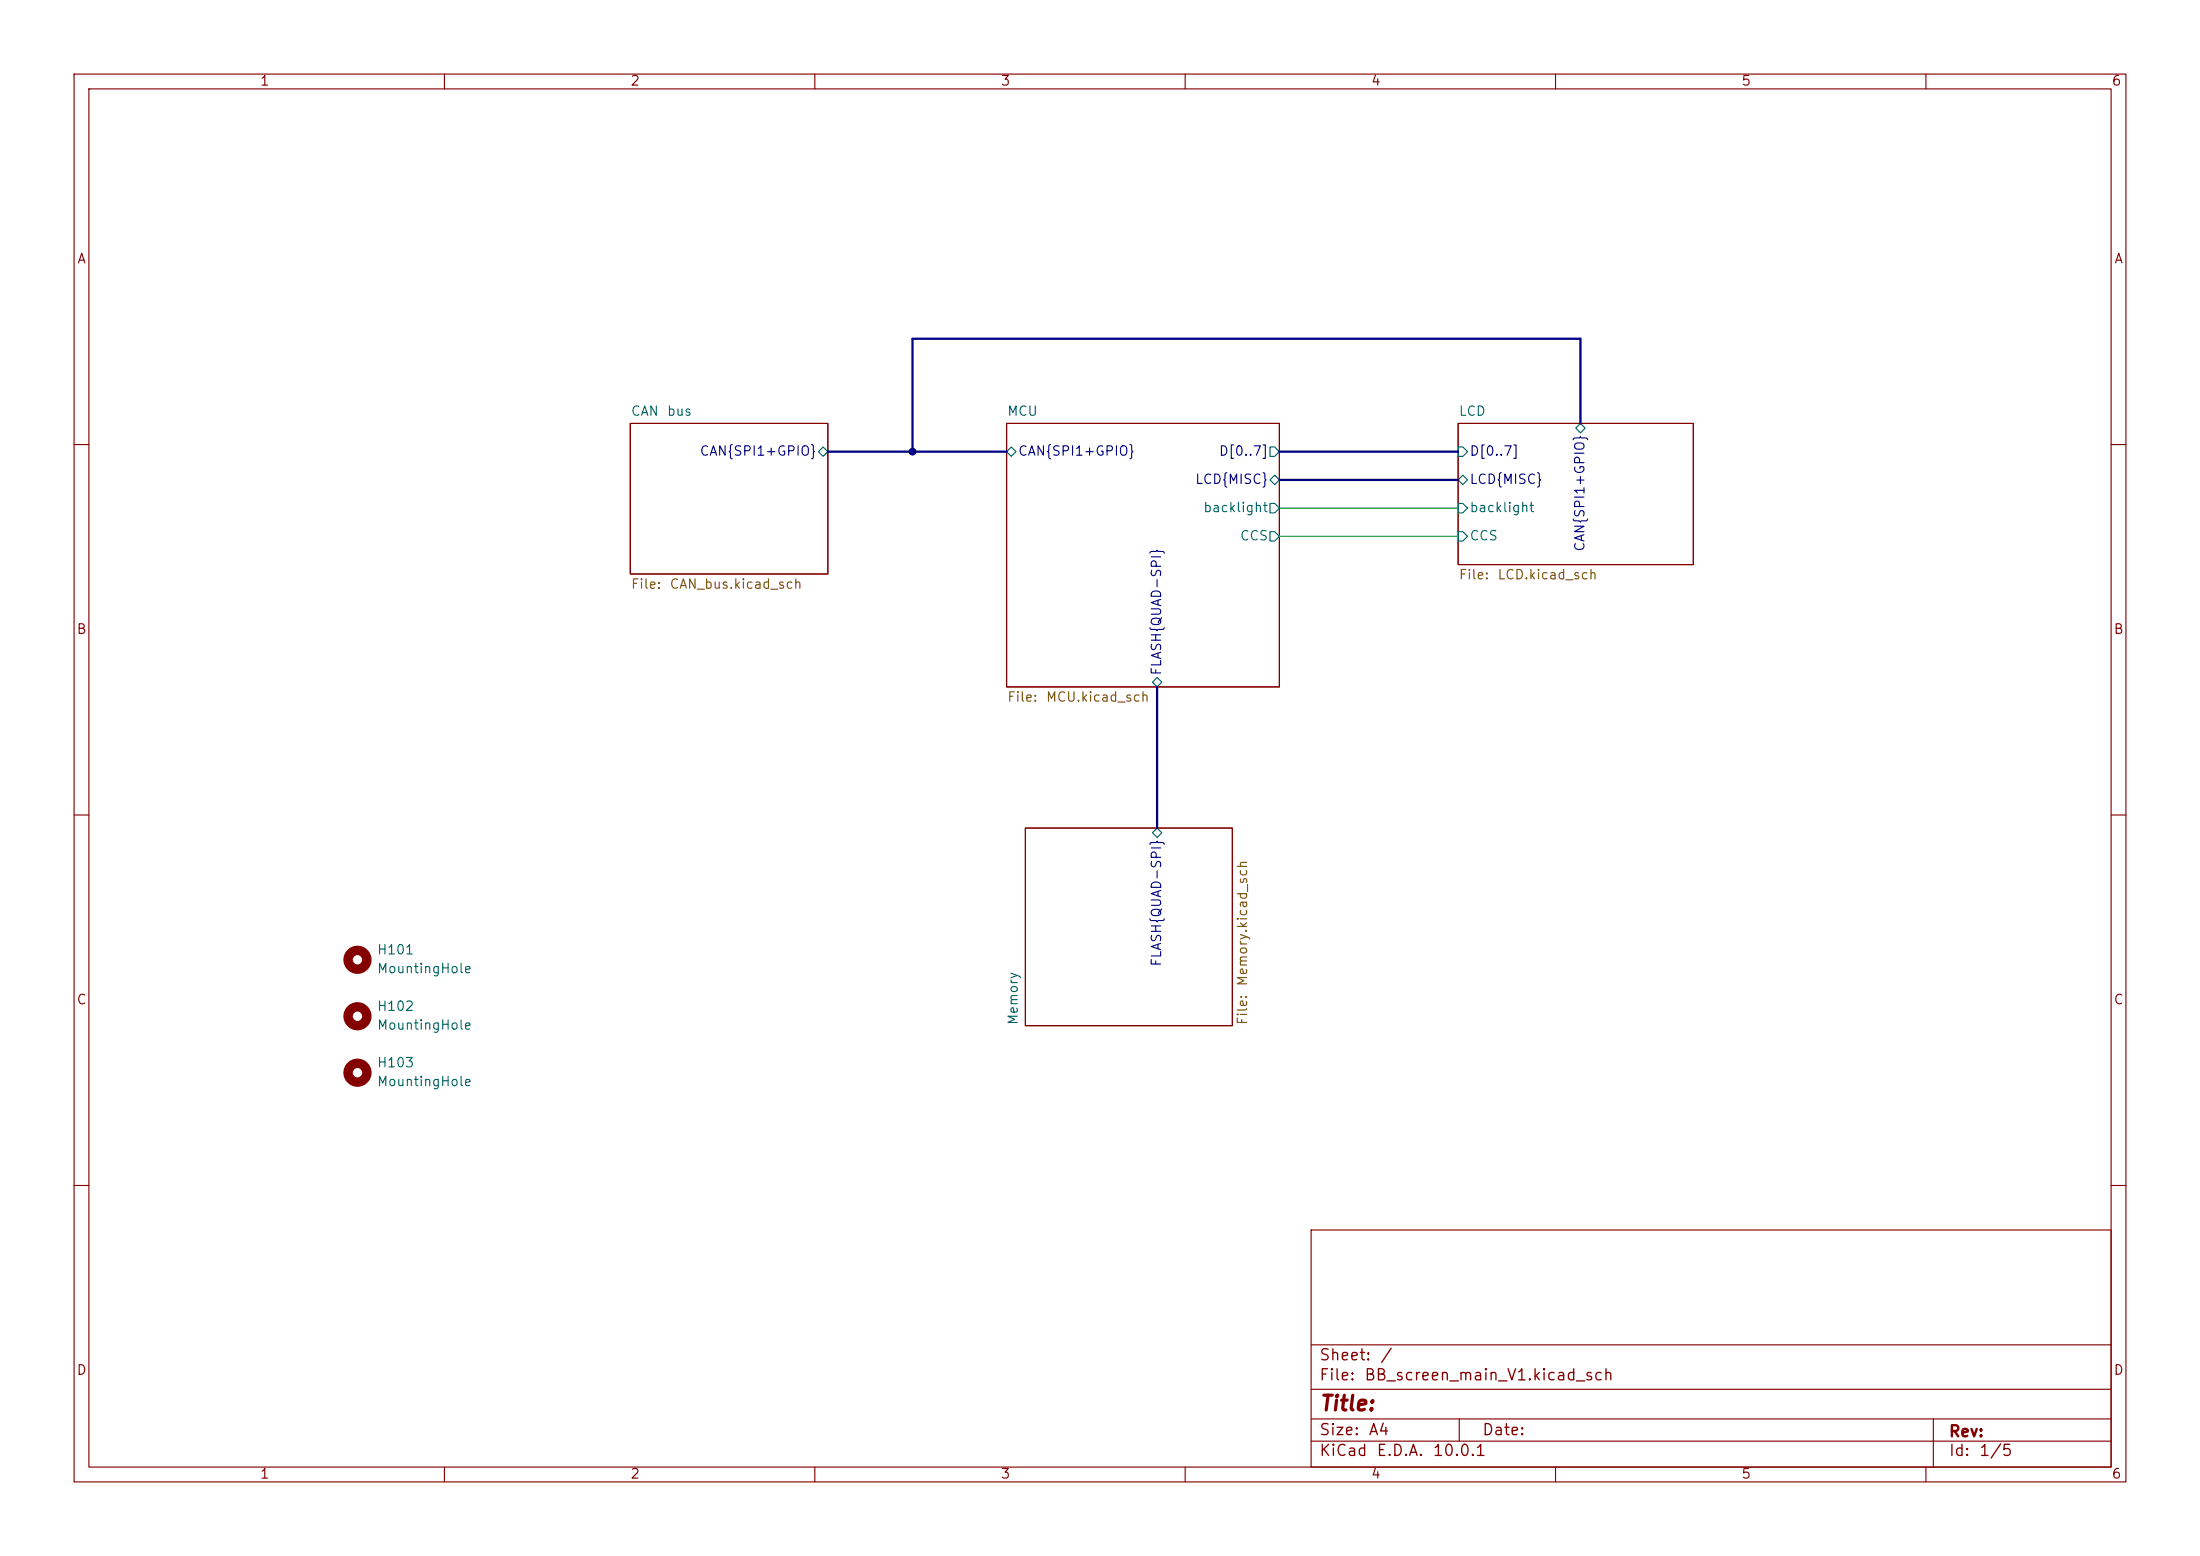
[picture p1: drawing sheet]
<svg xmlns="http://www.w3.org/2000/svg" width="297mm" height="210mm" viewBox="0 0 297 210" stroke-linecap="round" stroke-linejoin="round" font-family="sans-serif">
<g fill="none" stroke="#840000" stroke-width=".15">
<path d="M10 10h277v190h-277zM12 12h273v186h-273zM60 10v2M110 10v2M160 10v2M210 10v2M260 10v2M85.1 57.2h26.7v20.3h-26.7zM135.9 57.2h36.8v35.5h-36.8zM196.8 57.2h31.8v19h-31.8zM10 60h2M285 60h2"/>
<path d="M10 110h2M138.4 111.8h28v26.6h-28zM285 110h2M10 160h2M177 166h108v32h-108zM285 160h2M60 198v2M110 198v2M160 198v2M177 194.5h108M177 191.5h108M177 187.5h108"/>
<path d="M177 181.5h108M197 191.5v3M210 198v2M260 198v2M261 191.5v6.5"/>
</g>
<g fill="none" stroke="#006464" stroke-width=".15">
<path d="M212.7 57.8l.7-.6 .6 .6-.6 .6zM110.5 61l.6-.7 .7 .7-.7 .6zM135.9 61l.6-.7 .7 .7-.7 .6zM171.4 60.3h.7l.6 .7-.6 .6h-.7zM171.4 64.8l.7-.7 .6 .7-.6 .6zM171.4 67.9h.7l.6 .7-.6 .6h-.7zM171.4 71.8h.7l.6 .6-.6 .6h-.7zM196.8 60.3h.7l.6 .7-.6 .6h-.7zM196.8 64.8l.7-.7 .6 .7-.6 .6zM196.8 67.9h.7l.6 .7-.6 .6h-.7zM196.8 71.8h.7l.6 .6-.6 .6h-.7zM155.6 92.1l.6-.7 .6 .7-.6 .6z"/>
<path d="M155.6 112.4l.6-.6 .6 .6-.6 .6z"/>
</g>
<g fill="none" stroke="#840000" stroke-width="1.3">
<circle cx="48.3" cy="129.5" r="1.27"/>
<circle cx="48.3" cy="137.2" r="1.27"/>
<circle cx="48.3" cy="144.8" r="1.27"/>
</g>
<path d="M213.4 57.2v-11.5h-90.2v15.3M111.8 61h24.1M172.7 61h24.1M172.7 64.8h24.1M156.2 92.7v19.1" fill="none" stroke="#000084" stroke-width=".3"/>
<path d="M172.7 68.6h24.1M172.7 72.4h24.1" fill="none" stroke="#009600" stroke-width=".15"/>
<circle cx="123.2" cy="61" r=".46" fill="#000084" stroke="#000084" stroke-width=".14"/>
<text font-size="2" fill="#840000" x="178" y="190.9">Title:</text>
<g font-size="1.5" fill="#840000">
<text x="178" y="184">Sheet:</text>
<text x="186.2" y="184">/</text>
<text x="178" y="186.7">File:</text>
<text x="184.1" y="186.7">BB_screen_main_V1.kicad_sch</text>
<text x="178" y="196.9">KiCad</text>
<text x="178" y="194.1">Size:</text>
<text x="184.7" y="194.1">A4</text>
<text x="185.7" y="196.9">E.D.A.</text>
<text x="193.3" y="196.9">10.0.1</text>
<text x="200" y="194.1">Date:</text>
<text x="263" y="194.3">Rev:</text>
<text x="263" y="196.9">Id:</text>
<text x="267.1" y="196.9">1/5</text>
</g>
<g font-size="1.3" fill="#840000">
<text x="35" y="11.9">1</text>
<text x="85" y="11.9">2</text>
<text x="135" y="11.9">3</text>
<text x="185" y="11.9">4</text>
<text x="235" y="11.9">5</text>
<text x="285" y="11.9">6</text>
<text x="10.3" y="35.9">A</text>
<text x="285.3" y="35.9">A</text>
<text x="10.3" y="85.9">B</text>
<text x="285.3" y="85.9">B</text>
<text x="10.3" y="135.9">C</text>
<text x="285.3" y="135.9">C</text>
<text x="10.3" y="185.9">D</text>
<text x="285.3" y="185.9">D</text>
<text x="35" y="199.9">1</text>
<text x="85" y="199.9">2</text>
<text x="135" y="199.9">3</text>
<text x="185" y="199.9">4</text>
<text x="235" y="199.9">5</text>
<text x="285" y="199.9">6</text>
</g>
<g font-size="1.3" fill="#006464">
<text x="85.1" y="56.4">CAN</text>
<text x="89.9" y="56.4">bus</text>
<text x="135.9" y="56.4">MCU</text>
<text x="196.8" y="56.4">LCD</text>
<text x="162.3" y="69.4">backlight</text>
<text x="198.3" y="69.4">backlight</text>
<text x="167.3" y="73.3">CCS</text>
<text x="198.3" y="73.3">CCS</text>
<text x="50.8" y="129.1">H101</text>
<text x="50.8" y="131.7">MountingHole</text>
<text x="50.8" y="136.8">H102</text>
<text x="50.8" y="139.3">MountingHole</text>
<text x="137.7" y="138.4" transform="rotate(-90 137.7 138.4)">Memory</text>
<text x="50.8" y="144.4">H103</text>
<text x="50.8" y="146.9">MountingHole</text>
</g>
<g font-size="1.3" fill="#000084">
<text x="94.4" y="61.8">CAN{SPI1+GPIO}</text>
<text x="137.4" y="61.8">CAN{SPI1+GPIO}</text>
<text x="161.3" y="65.6">LCD{MISC}</text>
<text x="164.5" y="61.8">D[0..7]</text>
<text x="198.3" y="61.8">D[0..7]</text>
<text x="198.3" y="65.6">LCD{MISC}</text>
<text x="214.2" y="74.5" transform="rotate(-90 214.2 74.5)">CAN{SPI1+GPIO}</text>
<text x="157.1" y="91.2" transform="rotate(-90 157.1 91.2)">FLASH{QUAD-SPI}</text>
<text x="157.1" y="130.5" transform="rotate(-90 157.1 130.5)">FLASH{QUAD-SPI}</text>
</g>
<g font-size="1.3" fill="#725600">
<text x="85.1" y="79.8">File:</text>
<text x="90.3" y="79.8">CAN_bus.kicad_sch</text>
<text x="196.8" y="78.5">File:</text>
<text x="202.1" y="78.5">LCD.kicad_sch</text>
<text x="135.9" y="95">File:</text>
<text x="141.1" y="95">MCU.kicad_sch</text>
<text x="168.7" y="133.2" transform="rotate(-90 168.7 133.2)">Memory.kicad_sch</text>
<text x="168.7" y="138.4" transform="rotate(-90 168.7 138.4)">File:</text>
</g>
</svg>
